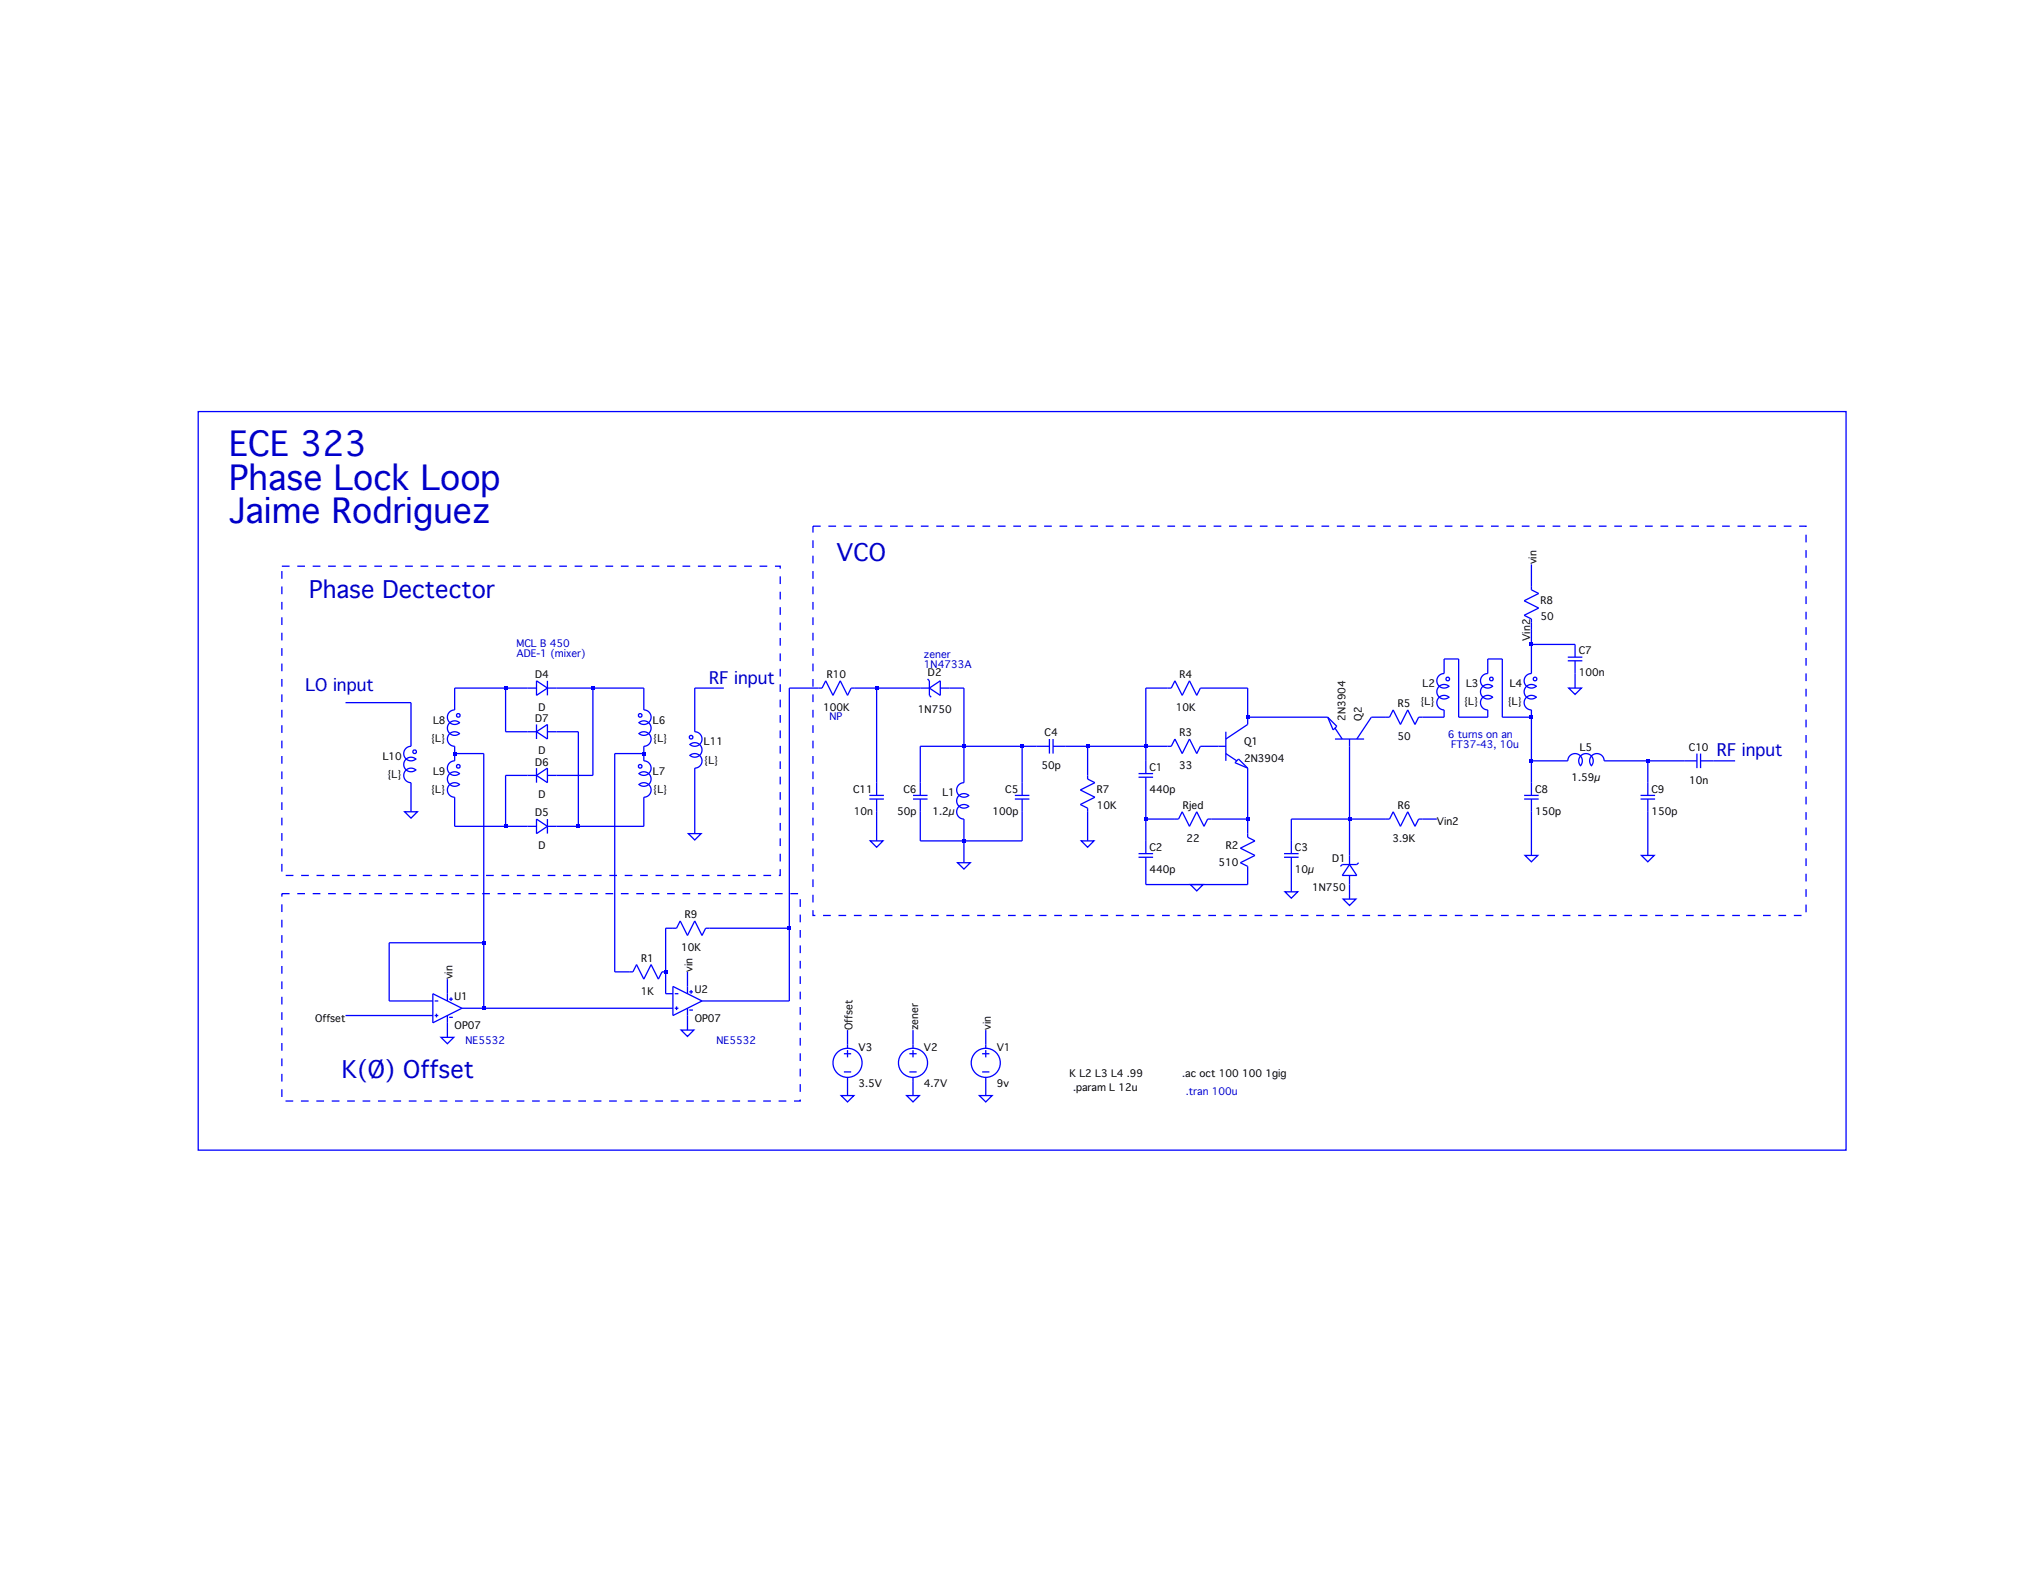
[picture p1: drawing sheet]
Version 4
SHEET 1 3128 1276
WIRE 992 32 992 -16
WIRE 992 128 992 112
WIRE 992 160 992 128
WIRE 1088 160 992 160
WIRE 832 192 800 192
WIRE 928 192 896 192
WIRE 800 224 800 192
WIRE 896 224 896 192
WIRE 992 224 992 160
WIRE -1264 256 -1376 256
WIRE -1216 256 -1264 256
WIRE -1072 256 -1152 256
WIRE -960 256 -1072 256
WIRE -784 256 -848 256
WIRE -576 256 -640 256
WIRE -448 256 -496 256
WIRE -352 256 -448 256
WIRE -256 256 -288 256
WIRE 192 256 144 256
WIRE 368 256 272 256
WIRE 1088 256 1088 224
WIRE -1472 288 -1616 288
WIRE -1376 304 -1376 256
WIRE -960 304 -960 256
WIRE 368 320 368 256
WIRE 544 320 368 320
WIRE 672 320 640 320
WIRE 800 320 800 304
WIRE 800 320 752 320
WIRE 832 320 832 192
WIRE 896 320 896 304
WIRE 896 320 832 320
WIRE 928 320 928 192
WIRE 992 320 992 304
WIRE 992 320 928 320
WIRE 368 336 368 320
WIRE -1264 352 -1264 256
WIRE -1216 352 -1264 352
WIRE -1104 352 -1152 352
WIRE -848 352 -848 256
WIRE -1472 384 -1472 288
WIRE -256 384 -256 256
WIRE -256 384 -352 384
WIRE -128 384 -256 384
WIRE -96 384 -128 384
WIRE 16 384 -32 384
WIRE 144 384 144 256
WIRE 144 384 16 384
WIRE 192 384 144 384
WIRE 304 384 272 384
WIRE -1376 400 -1376 384
WIRE -1312 400 -1376 400
WIRE -960 400 -960 384
WIRE -960 400 -1024 400
WIRE -1376 416 -1376 400
WIRE -960 416 -960 400
WIRE 144 416 144 384
WIRE 992 416 992 320
WIRE 1072 416 992 416
WIRE 1248 416 1152 416
WIRE 1328 416 1248 416
WIRE 1440 416 1392 416
WIRE -1216 448 -1264 448
WIRE -1072 448 -1072 256
WIRE -1072 448 -1152 448
WIRE 16 448 16 384
WIRE -448 464 -448 256
WIRE -352 464 -352 384
WIRE -256 464 -256 384
WIRE -128 464 -128 384
WIRE 992 464 992 416
WIRE 1248 464 1248 416
WIRE -1472 528 -1472 464
WIRE 144 544 144 480
WIRE 208 544 144 544
WIRE 368 544 368 432
WIRE 368 544 288 544
WIRE 592 544 592 384
WIRE 592 544 464 544
WIRE 672 544 592 544
WIRE 784 544 752 544
WIRE -1376 560 -1376 496
WIRE -1264 560 -1264 448
WIRE -1264 560 -1376 560
WIRE -1216 560 -1264 560
WIRE -1104 560 -1104 352
WIRE -1104 560 -1152 560
WIRE -960 560 -960 496
WIRE -960 560 -1104 560
WIRE -848 576 -848 432
WIRE 368 576 368 544
WIRE -448 592 -448 528
WIRE -352 592 -352 528
WIRE -256 592 -256 544
WIRE -256 592 -352 592
WIRE -128 592 -128 528
WIRE -128 592 -256 592
WIRE 16 592 16 528
WIRE 144 592 144 544
WIRE 464 592 464 544
WIRE 592 624 592 544
WIRE 992 624 992 528
WIRE 1248 624 1248 528
WIRE -256 640 -256 592
WIRE 144 688 144 656
WIRE 256 688 144 688
WIRE 368 688 368 656
WIRE 368 688 256 688
WIRE 464 704 464 656
WIRE 592 720 592 688
WIRE -896 784 -912 784
WIRE -640 784 -640 256
WIRE -640 784 -816 784
WIRE -1312 816 -1312 400
WIRE -1312 816 -1520 816
WIRE -1024 880 -1024 400
WIRE -992 880 -1024 880
WIRE -912 880 -912 784
WIRE -864 912 -864 880
WIRE -1392 928 -1392 896
WIRE -912 928 -912 880
WIRE -896 928 -912 928
WIRE -1520 944 -1520 816
WIRE -1424 944 -1520 944
WIRE -640 944 -640 784
WIRE -640 944 -832 944
WIRE -1312 960 -1312 816
WIRE -1312 960 -1360 960
WIRE -896 960 -1312 960
WIRE -1424 976 -1616 976
WIRE -864 1008 -864 976
WIRE -1392 1024 -1392 992
WIRE -512 1040 -512 1008
WIRE -368 1040 -368 1008
WIRE -208 1040 -208 1008
WIRE -512 1152 -512 1120
WIRE -368 1152 -368 1120
WIRE -208 1152 -208 1120
FLAG -256 640 0
FLAG 256 688 0
FLAG 16 592 0
FLAG 1088 256 0
FLAG 992 128 Vin2
FLAG 784 544 Vin2
FLAG 992 624 0
FLAG 1248 624 0
FLAG -208 1152 0
FLAG -208 1008 vin
FLAG 992 -16 vin
FLAG -368 1152 0
FLAG -368 1008 zener
FLAG 464 704 0
FLAG 592 720 0
FLAG -448 592 0
FLAG -848 576 0
FLAG -1472 528 0
FLAG -1392 1024 0
FLAG -1392 896 vin
FLAG -864 1008 0
FLAG -864 880 vin
FLAG -512 1152 0
FLAG -512 1008 Offset
FLAG -1616 976 Offset
SYMBOL npn 304 336 R0
SYMATTR InstName Q1
SYMATTR Value 2N3904
SYMBOL npn 640 384 M270
SYMATTR InstName Q2
SYMATTR Value 2N3904
SYMBOL cap 128 416 R0
SYMATTR InstName C1
SYMATTR Value 440p
SYMBOL cap 128 592 R0
SYMATTR InstName C2
SYMATTR Value 440p
SYMBOL cap 448 592 R0
SYMATTR InstName C3
SYMATTR Value 10µ
SYMBOL res 304 528 R90
WINDOW 0 0 56 VBottom 2
WINDOW 3 32 56 VTop 2
SYMATTR InstName Rjed
SYMATTR Value 22
SYMBOL res 384 672 R180
WINDOW 0 36 76 Left 2
WINDOW 3 36 40 Left 2
SYMATTR InstName R2
SYMATTR Value 510
SYMBOL res 288 368 R90
WINDOW 0 0 56 VBottom 2
WINDOW 3 32 56 VTop 2
SYMATTR InstName R3
SYMATTR Value 33
SYMBOL res 288 240 R90
WINDOW 0 0 56 VBottom 2
WINDOW 3 32 56 VTop 2
SYMATTR InstName R4
SYMATTR Value 10K
SYMBOL res 768 304 R90
WINDOW 0 0 56 VBottom 2
WINDOW 3 32 56 VTop 2
SYMATTR InstName R5
SYMATTR Value 50
SYMBOL res 768 528 R90
WINDOW 0 0 56 VBottom 2
WINDOW 3 32 56 VTop 2
SYMATTR InstName R6
SYMATTR Value 3.9K
SYMBOL cap -32 368 R90
WINDOW 0 0 32 VBottom 2
WINDOW 3 32 32 VTop 2
SYMATTR InstName C4
SYMATTR Value 50p
SYMBOL cap -112 528 R180
WINDOW 0 24 56 Left 2
WINDOW 3 24 8 Left 2
SYMATTR InstName C5
SYMATTR Value 100p
SYMBOL cap -336 528 R180
WINDOW 0 24 56 Left 2
WINDOW 3 24 8 Left 2
SYMATTR InstName C6
SYMATTR Value 50p
SYMBOL ind -240 560 R180
WINDOW 0 36 80 Left 2
WINDOW 3 36 40 Left 2
SYMATTR InstName L1
SYMATTR Value 1.2µ
SYMBOL res 0 432 R0
SYMATTR InstName R7
SYMATTR Value 10K
SYMBOL ind2 816 320 R180
WINDOW 0 36 80 Left 2
WINDOW 3 36 40 Left 2
SYMATTR InstName L2
SYMATTR Value {L}
SYMATTR Type ind
SYMBOL ind2 912 320 R180
WINDOW 0 36 80 Left 2
WINDOW 3 36 40 Left 2
SYMATTR InstName L3
SYMATTR Value {L}
SYMATTR Type ind
SYMBOL ind2 1008 320 R180
WINDOW 0 36 80 Left 2
WINDOW 3 36 40 Left 2
SYMATTR InstName L4
SYMATTR Value {L}
SYMATTR Type ind
SYMBOL res 976 16 R0
SYMATTR InstName R8
SYMATTR Value 50
SYMBOL cap 1072 160 R0
SYMATTR InstName C7
SYMATTR Value 100n
SYMBOL cap 976 464 R0
SYMATTR InstName C8
SYMATTR Value 150p
SYMBOL cap 1232 464 R0
SYMATTR InstName C9
SYMATTR Value 150p
SYMBOL ind 1056 432 R270
WINDOW 0 32 56 VTop 2
WINDOW 3 5 56 VBottom 2
SYMATTR InstName L5
SYMATTR Value 1.59µ
SYMBOL voltage -208 1024 R0
SYMATTR InstName V1
SYMATTR Value 9v
SYMBOL voltage -368 1024 R0
SYMATTR InstName V2
SYMATTR Value 4.7V
SYMBOL zener 608 688 R180
WINDOW 0 24 64 Left 2
WINDOW 3 24 0 Left 2
SYMATTR InstName D1
SYMATTR Value 1N750
SYMBOL cap 1392 400 R90
WINDOW 0 0 32 VBottom 2
WINDOW 3 32 32 VTop 2
SYMATTR InstName C10
SYMATTR Value 10n
SYMBOL cap -432 464 M0
SYMATTR InstName C11
SYMATTR Value 10n
SYMBOL ind2 -976 400 M180
WINDOW 0 36 80 Left 2
WINDOW 3 36 40 Left 2
SYMATTR InstName L6
SYMATTR Value {L}
SYMATTR Type ind
SYMBOL ind2 -976 512 M180
WINDOW 0 36 80 Left 2
WINDOW 3 36 40 Left 2
SYMATTR InstName L7
SYMATTR Value {L}
SYMATTR Type ind
SYMBOL ind2 -1360 400 R180
WINDOW 0 36 80 Left 2
WINDOW 3 36 40 Left 2
SYMATTR InstName L8
SYMATTR Value {L}
SYMATTR Type ind
SYMBOL ind2 -1360 512 R180
WINDOW 0 36 80 Left 2
WINDOW 3 36 40 Left 2
SYMATTR InstName L9
SYMATTR Value {L}
SYMATTR Type ind
SYMBOL ind2 -1456 480 R180
WINDOW 0 36 80 Left 2
WINDOW 3 36 40 Left 2
SYMATTR InstName L10
SYMATTR Value {L}
SYMATTR Type ind
SYMBOL ind2 -864 448 M180
WINDOW 0 36 80 Left 2
WINDOW 3 36 40 Left 2
SYMATTR InstName L11
SYMATTR Value {L}
SYMATTR Type ind
SYMBOL diode -1216 272 R270
WINDOW 0 32 32 VTop 2
WINDOW 3 0 32 VBottom 2
SYMATTR InstName D4
SYMBOL diode -1216 576 R270
WINDOW 0 32 32 VTop 2
WINDOW 3 0 32 VBottom 2
SYMATTR InstName D5
SYMBOL diode -1152 432 R90
WINDOW 0 0 32 VBottom 2
WINDOW 3 32 32 VTop 2
SYMATTR InstName D6
SYMBOL diode -1152 336 R90
WINDOW 0 0 32 VBottom 2
WINDOW 3 32 32 VTop 2
SYMATTR InstName D7
SYMBOL OP07 -1392 896 R0
SYMATTR InstName U1
SYMBOL OP07 -864 880 R0
SYMATTR InstName U2
SYMBOL res -896 864 R90
WINDOW 0 0 56 VBottom 2
WINDOW 3 32 56 VTop 2
SYMATTR InstName R1
SYMATTR Value 1K
SYMBOL res -800 768 R90
WINDOW 0 0 56 VBottom 2
WINDOW 3 32 56 VTop 2
SYMATTR InstName R9
SYMATTR Value 10K
SYMBOL voltage -512 1024 R0
SYMATTR InstName V3
SYMATTR Value 3.5V
SYMBOL res -480 240 R90
WINDOW 0 0 56 VBottom 2
WINDOW 3 32 56 VTop 2
SYMATTR InstName R10
SYMATTR Value 100K
SYMBOL zener -288 240 R90
WINDOW 0 -4 32 VBottom 2
WINDOW 3 36 32 VTop 2
SYMATTR InstName D2
SYMATTR Value 1N750
TEXT -24 1096 Left 2 !K L2 L3 L4 .99
TEXT -16 1128 Left 2 !.param L 12u
TEXT 232 1136 Left 2 ;.tran 100u
TEXT 224 1096 Left 2 !.ac oct 100 100 1gig
TEXT -1872 -280 Left 6 ;ECE 323 \nPhase Lock Loop\nJaime Rodriguez
TEXT -1696 40 Left 5 ;Phase Dectector
TEXT -536 -40 Left 5 ;VCO
TEXT -1624 1096 Left 5 ;K(O) Offset
TEXT -1560 1096 Left 5 ;/
TEXT -1704 248 Left 4 ;LO input
TEXT -816 232 Left 4 ;RF input
TEXT 1400 392 Left 4 ;RF input
TEXT 808 352 Left 2 ;6 turns on an\n FT37-43, 10u
TEXT -344 176 Left 2 ;zener\n1N4733A
TEXT -1240 152 Left 2 ;MCL B 450\nADE-1 (mixer)
TEXT -1352 1024 Left 2 ;NE5532
TEXT -800 1024 Left 2 ;NE5532
TEXT -552 312 Left 2 ;NP
RECTANGLE Normal -588 -100 1596 756 2
RECTANGLE Normal -1756 -12 -660 668 2
RECTANGLE Normal -1756 708 -616 1164 2
RECTANGLE Normal -1940 -352 1684 1272
